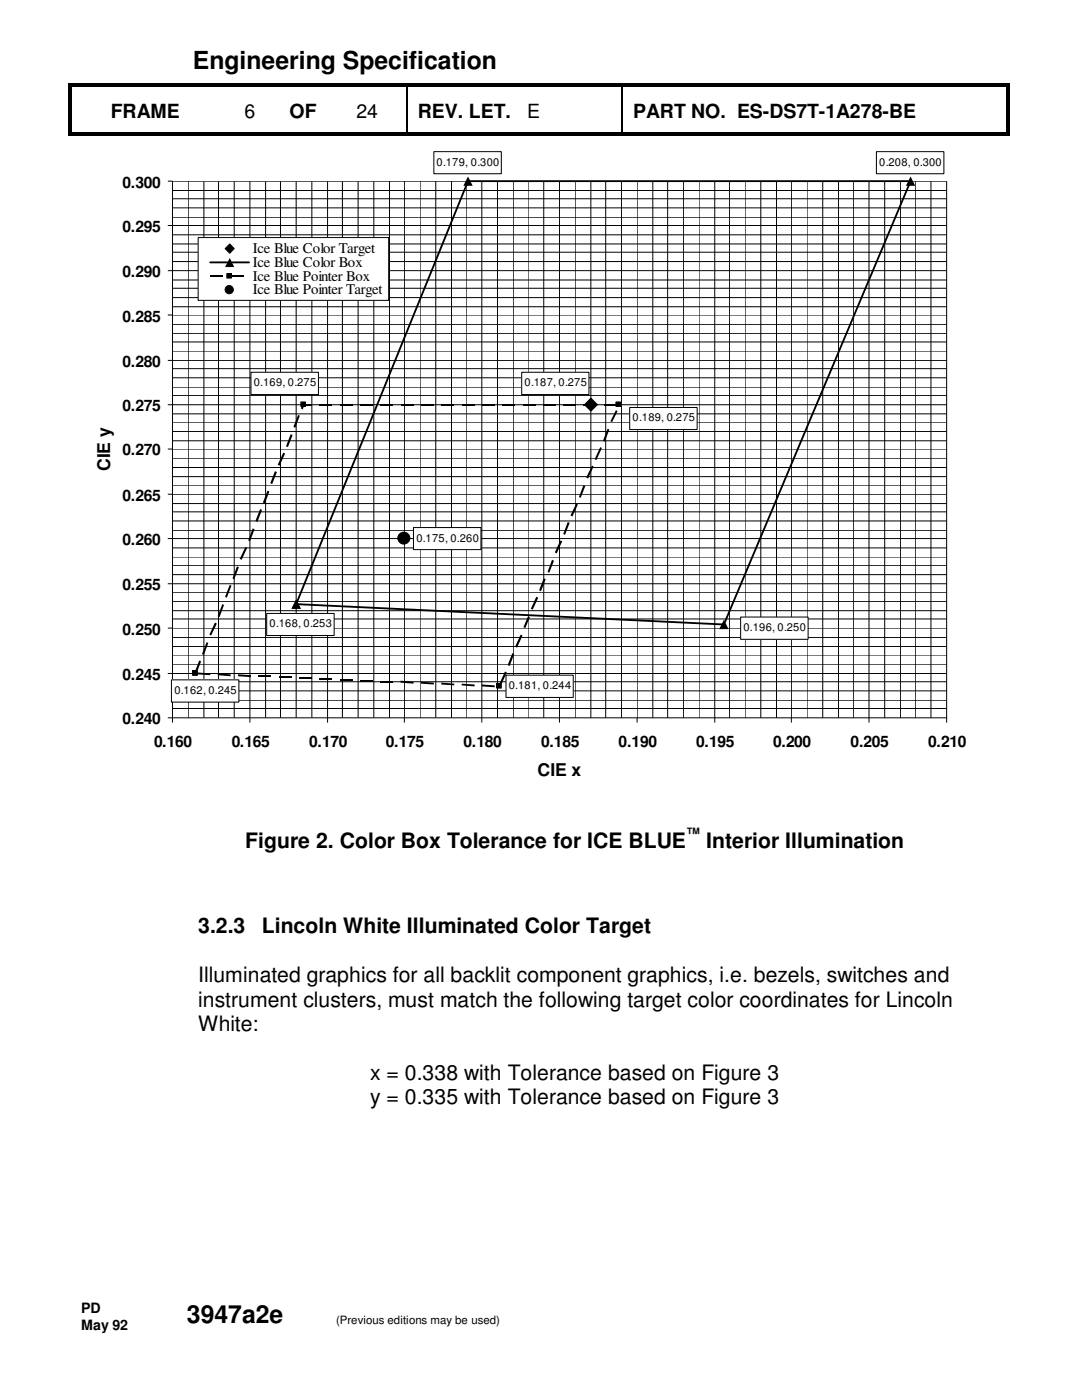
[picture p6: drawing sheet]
<svg xmlns="http://www.w3.org/2000/svg" width="216mm" height="279mm" viewBox="0 0 216 279" stroke-linecap="round" stroke-linejoin="round" font-family="sans-serif">
<g fill="#000">
<path d="M13.5 16.6h.3v.8h-.3zM13.5 16.6h.8v.2h-.8zM14.1 17.1h.2v.3h-.2zM14.3 16.6h.8v.2h-.8zM14.3 17.1h.8v.3h-.8zM44.1 16.6h.8v.2h-.8zM44.1 17.1h.8v.3h-.8zM55.6 16.6h.8v.2h-.8zM55.6 17.1h.8v.3h-.8zM65.3 16.6h.7v.2h-.7zM65.3 17.1h.7v.3h-.7zM81.1 17.4h.3z"/>
<path d="M81.1 16.6h.8v.2h-.8zM81.1 17.1h.8v.3h-.8zM124.1 17.4h.2zM124.1 16.6h.7v.2h-.7zM124.1 17.1h.7v.3h-.7zM200.7 16.6h.8v.2h-.8zM200.7 17.1h.3v.3h-.3zM201.3 16.6h.2v.8h-.2zM13.5 26.4h.3v.7h-.3zM13.5 26.9h.8v.2h-.8zM14.1 26.4h.2v.2h-.2zM43.9 26.4h.7v.2h-.7z"/>
<path d="M43.9 26.9h.7v.2h-.7zM55.4 26.4h.7v.2h-.7zM55.4 26.9h.7v.2h-.7zM65 26.4h.8v.2h-.8zM65 26.9h.8v.2h-.8zM81.1 26.4h.8v.2h-.8zM81.1 26.9h.8v.2h-.8zM124.1 26.4h.7v.2h-.7zM124.1 26.9h.7v.2h-.7zM200.7 26.9h.8v.2h-.8zM200.7 26.4h.3v.2h-.3zM201.3 26.4h.2v.7h-.2z"/>
</g>
<g fill="none" stroke="#000" stroke-width=".25">
<path d="M13.7 17.4v9M14.2 17.4v9M15.1 16.7h29M15.1 17.2h29M44.9 16.7h10.7M44.9 17.2h10.7M56.4 16.7h8.9M56.4 17.2h8.9M66 16.7h15.1M66 17.2h15.1M81.2 17.4v9M81.9 16.7h42.2"/>
<path d="M81.9 17.2h42.2M124.2 17.4v9M124.8 16.7h75.9M124.8 17.2h75.9M200.9 17.4v9M201.4 17.4v9M14.3 27h29.8M14.3 26.5h29.8M44.6 27h11M44.6 26.5h11M56.1 27h9.2M56.1 26.5h9.2"/>
<path d="M65.8 27h15.3M65.8 26.5h15.3M81.9 27h42.2M81.9 26.5h42.2M124.8 27h75.9M124.8 26.5h75.9"/>
</g>
<path d="M15 28.4h188.5v131.2h-188.5z" fill-rule="evenodd" fill="#fff"/>
<g fill="none" stroke="#000" stroke-width=".2">
<path d="M33.5 36.2h155.4v107.9M34.4 39.7h154.5M34.4 38h154.5M34.4 36.2v107.9M37.5 36.2v107.1M40.7 36.2v107.1M43.6 36.2v107.1M46.7 36.2v107.1M49.9 36.2v107.9M53 36.2v107.1M56 36.2v107.1M59.1 36.2v107.1"/>
<path d="M62.2 36.2v107.1M65.4 36.2v107.9M68.3 36.2v107.1M71.5 36.2v107.1M74.6 36.2v107.1M77.7 36.2v107.1M80.7 36.2v107.9M83.8 36.2v107.1M87 36.2v107.1M90.1 36.2v107.1M93 36.2v107.1M96.1 36.2v107.9"/>
<path d="M99.3 36.2v107.1M102.4 36.2v107.1M105.4 36.2v107.1M108.5 36.2v107.1M111.6 36.2v107.9M114.8 36.2v107.1M117.9 36.2v107.1M120.9 36.2v107.1M124 36.2v107.1M127.1 36.2v107.9M130.3 36.2v107.1M133.2 36.2v107.1"/>
<path d="M136.4 36.2v107.1M139.5 36.2v107.1M142.6 36.2v107.9M145.5 36.2v107.1M148.7 36.2v107.1M151.8 36.2v107.1M154.9 36.2v107.1M157.9 36.2v107.9M161 36.2v107.1M164.2 36.2v107.1M167.3 36.2v107.1M170.3 36.2v107.1"/>
<path d="M173.4 36.2v107.9M176.5 36.2v107.1M179.7 36.2v107.1M182.6 36.2v107.1M185.8 36.2v107.1M33.5 54h155.4M33.5 45h155.4M34.4 59.4h154.5M34.4 57.5h154.5M34.4 55.9h154.5M34.4 52.2h154.5M34.4 50.3h154.5"/>
<path d="M34.4 48.7h154.5M34.4 46.9h154.5M34.4 43.3h154.5M34.4 41.5h154.5M33.5 71.9h155.4M33.5 62.9h155.4M34.4 78.9h154.5M34.4 77.3h154.5M34.4 75.4h154.5M34.4 73.6h154.5M34.4 70.1h154.5M34.4 68.2h154.5"/>
<path d="M34.4 66.6h154.5M34.4 64.7h154.5M34.4 61.2h154.5M117.9 79.5l1.3 1.3-1.3 1.2-1.3-1.2zM33.5 98.6h155.4M33.5 89.6h155.4M33.5 80.8h155.4M34.4 96.8h154.5M34.4 95.1h154.5M34.4 93.3h154.5M34.4 91.4h154.5M34.4 88h154.5"/>
<path d="M34.4 86.1h154.5M34.4 84.2h154.5M34.4 82.6h154.5M60 80.2h1v.9h-1zM122.9 80.2h.9v.9h-.9zM33.5 116.5h155.4M33.5 107.5h155.4M34.4 118.2h154.5M34.4 114.7h154.5M34.4 112.8h154.5M34.4 111.2h154.5M34.4 109.3h154.5"/>
<path d="M34.4 105.8h154.5M34.4 104h154.5M34.4 102.2h154.5M34.4 100.5h154.5M33.5 134.4h155.4M33.5 125.3h155.4M34.4 139.7h154.5M34.4 137.9h154.5M34.4 136.1h154.5M34.4 132.5h154.5M34.4 130.7h154.5M34.4 129h154.5"/>
<path d="M34.4 127.2h154.5M34.4 123.5h154.5M34.4 121.9h154.5M34.4 120h154.5M38.4 133.9h1v.8h-1zM99.1 136.4h.9v.9h-.9zM33.5 143.3h155.4M34.4 141.4h154.5"/>
<circle cx="80.6" cy="107.4" r="1.2"/>
</g>
<path d="M93.4 36.2h88.3l-37.3 88.4-85.3-4z" fill="none" stroke="#000" stroke-width=".37"/>
<g fill="#000">
<path d="M93.4 35.2l.9 1.9h-1.8zM181.7 35.2l.9 1.9h-1.8zM54.9 94l.3 .2-.9 2.4-.4-.2zM56.5 90.3l.4 .2-1.1 2.4-.4-.1zM58 86.7l.4 .1-1 2.4-.3-.1zM59.5 82.8l.3 .2-.9 2.4-.4-.2zM60.4 80.6l.3 .2-.3 .9-.4-.2zM116.4 96.8l.4 .2-.9 2.4-.4-.2zM118.1 92.9l.3 .2-1.1 2.4-.3-.2zM119.8 89.2l.3 .2-1.1 2.4-.3-.1zM121.2 85.6l.4 .1-.9 2.4-.4-.1zM122.9 81.9l.3 .1-1.1 2.2-.3-.1z"/>
<path d="M45.8 116.7l.4 .2-.9 2.4-.4-.2zM47.3 113l.4 .2-1 2.4-.3-.2zM49 109.1l.3 .2-1.1 2.4-.4-.2zM50.4 105.5l.4 .1-.9 2.4-.4-.1zM51.9 101.6l.4 .2-.9 2.4-.4-.2zM53.4 97.9l.4 .2-1 2.4-.3-.2zM59.1 119.6l.9 1.9h-1.8zM107 119.1l.4 .2-1.1 2.4-.4-.2zM108.5 115.4l.4 .2-1 2.4-.3-.2zM110.2 111.7l.3 .2-.9 2.4-.3-.2zM111.8 107.9l.4 .1-1.1 2.4-.4-.2zM113.3 104.2l.4 .2-1 2.4-.3-.2z"/>
<path d="M115 100.5l.3 .2-1.1 2.4-.4-.2zM39.8 131.8l.3 .2-.9 2.4-.4-.2zM41.2 128.1l.4 .2-.9 2.4-.4-.2zM42.9 124.2l.4 .3-1.2 2.3-.3-.1zM39.4 134.2l2.6 .2v.3l-2.6-.1zM44.4 120.6l.3 .1-.9 2.4-.4-.1zM43.4 134.4l2.6 .2v.4l-2.6-.3zM47.5 134.6l2.6 .1v.4l-2.6-.1zM79.9 135.8l2.6 .3v.3l-2.6-.2zM84 136.1l2.6 .1v.4l-2.6-.2zM88.1 136.2l2.5 .2v.4l-2.5-.2zM92.1 136.4l2.6 .2v.4l-2.6-.2z"/>
<path d="M96.1 136.6l2.6 .2v.4l-2.6-.2zM100.8 134l.3 .2-1.1 2.4-.3-.2zM102.2 130.3l.4 .2-.9 2.4-.4-.2zM103.9 126.7l.4 .1-1.1 2.4-.4-.2zM105.4 123l.3 .1-.9 2.2-.4-.1zM144.4 123.7l1 1.9h-1.9z"/>
<path d="M117.9 79.5l1.3 1.3-1.3 1.2-1.3-1.2z" fill-rule="evenodd"/>
<path d="M60 80.2h1v.9h-1z" fill-rule="evenodd"/>
<path d="M60.6 80.6h1.6v.3h-1.6z" fill-rule="evenodd"/>
<path d="M122.9 80.2h.9v.9h-.9z" fill-rule="evenodd"/>
<path d="M38.4 133.9h1v.8h-1z" fill-rule="evenodd"/>
<path d="M38.4 133.9h1v.8h-1z" fill-rule="evenodd"/>
<path d="M99.1 136.4h.9v.9h-.9z" fill-rule="evenodd"/>
<circle cx="80.6" cy="107.4" r="1.2"/>
</g>
<g fill="none" stroke="#000" stroke-width=".38">
<path d="M63.7 80.8h2.6M67.8 80.8h2.6M71.8 80.8h2.6M75.9 80.8h2.5M79.9 80.8h2.6M84 80.8h2.6M88.1 80.8h2.5M92.1 80.8h2.6M96.1 80.8h2.6M100.2 80.8h2.6M104.3 80.8h2.5M108.3 80.8h2.6"/>
<path d="M112.4 80.8h2.6M116.4 80.8h2.6M120.5 80.8h2.6M51.6 134.9h2.5M59.6 135.3h2.6M63.7 135.5h2.6M71.8 135.9h2.6M75.9 136h2.5"/>
</g>
<path d="M55.6 135.1h2.6M67.8 135.7h2.6" fill="none" stroke="#000" stroke-width=".34"/>
<path d="M174.9 30.3h13.4v4.4h-13.4z" fill-rule="evenodd" fill="#fff"/>
<path d="M174.9 30.3h13.4v4.4h-13.4z" fill="none" stroke="#000" stroke-width=".2"/>
<path d="M86.6 30.3h13.4v4.4h-13.4z" fill-rule="evenodd" fill="#fff"/>
<path d="M86.6 30.3h13.4v4.4h-13.4z" fill="none" stroke="#000" stroke-width=".2"/>
<path d="M101 134.7h13.4v4.5h-13.4z" fill-rule="evenodd" fill="#fff"/>
<path d="M101 134.7h13.4v4.5h-13.4z" fill="none" stroke="#000" stroke-width=".2"/>
<path d="M82.5 105.3h13.5v4.4h-13.5z" fill-rule="evenodd" fill="#fff"/>
<path d="M82.5 105.3h13.5v4.4h-13.5z" fill="none" stroke="#000" stroke-width=".2"/>
<path d="M104.1 74.3h13.4v4.4h-13.4z" fill-rule="evenodd" fill="#fff"/>
<path d="M104.1 74.3h13.4v4.4h-13.4z" fill="none" stroke="#000" stroke-width=".2"/>
<path d="M147.8 123.1h13.4v4.5h-13.4z" fill-rule="evenodd" fill="#fff"/>
<path d="M147.8 123.1h13.4v4.5h-13.4z" fill="none" stroke="#000" stroke-width=".2"/>
<path d="M53.2 122.4h13.5v4.4h-13.5z" fill-rule="evenodd" fill="#fff"/>
<path d="M53.2 122.4h13.5v4.4h-13.5z" fill="none" stroke="#000" stroke-width=".2"/>
<path d="M125.6 81.3h13.5v4.4h-13.5z" fill-rule="evenodd" fill="#fff"/>
<path d="M125.6 81.3h13.5v4.4h-13.5z" fill="none" stroke="#000" stroke-width=".2"/>
<path d="M50.1 74.3h13.4v4.4h-13.4z" fill-rule="evenodd" fill="#fff"/>
<path d="M50.1 74.3h13.4v4.4h-13.4z" fill="none" stroke="#000" stroke-width=".2"/>
<path d="M34.2 135.7h13.5v4.4h-13.5z" fill-rule="evenodd" fill="#fff"/>
<path d="M34.2 135.7h13.5v4.4h-13.5z" fill="none" stroke="#000" stroke-width=".2"/>
<path d="M39.5 47.4h38.1v12.5h-38.1z" fill-rule="evenodd" fill="#fff"/>
<g fill="none" stroke="#000" stroke-width=".2">
<path d="M39.5 47.4h38.1v12.5h-38.1zM45.3 54.6h.9v.9h-.9zM45.8 48.7l.9 .9-.9 .9-.9-.9z"/>
<circle cx="45.7" cy="57.8" r=".82"/>
</g>
<g fill="#000">
<path d="M45.8 51.5l.9 1.8h-1.8z"/>
<path d="M45.3 54.6h.9v.9h-.9z" fill-rule="evenodd"/>
<path d="M45.8 48.7l.9 .9-.9 .9-.9-.9z" fill-rule="evenodd"/>
<circle cx="45.7" cy="57.8" r=".82"/>
</g>
<path d="M42 52.4h7.7" fill="none" stroke="#000" stroke-width=".37"/>
<path d="M42 55.1h2.5M46 55.1h2.6" fill="none" stroke="#000" stroke-width=".38"/>
<g font-size="5">
<text x="38.5" y="13.8">Engineering Specification</text>
<text x="37.3" y="264.1">3947a2e</text>
</g>
<g font-size="4.2">
<text x="48.9" y="169.2">Figure 2. Color Box Tolerance for ICE BLUE</text>
<text x="140.9" y="169.2">Interior Illumination</text>
<text x="39.5" y="186.3">3.2.3</text>
<text x="52.2" y="186.3">Lincoln White Illuminated Color Target</text>
<text x="39.5" y="196">Illuminated graphics for all backlit component graphics, i.e. bezels, switches and</text>
<text x="39.5" y="200.9">instrument clusters, must match the following target color coordinates for Lincoln</text>
<text x="39.5" y="205.7">White:</text>
<text x="73.9" y="215.5">x = 0.338 with Tolerance based on Figure 3</text>
<text x="73.9" y="220.3">y = 0.335 with Tolerance based on Figure 3</text>
</g>
<g font-size="3.9">
<text x="22.1" y="23.5">FRAME</text>
<text x="48.8" y="23.5">6</text>
<text x="57.8" y="23.5">OF</text>
<text x="71.1" y="23.5">24</text>
<text x="83.4" y="23.5">REV. LET.</text>
<text x="105.2" y="23.5">E</text>
<text x="126.3" y="23.5">PART NO. ES-DS7T-1A278-BE</text>
</g>
<g font-size="3.5">
<text x="22" y="94.1" transform="rotate(-90 22 94.1)">CIE y</text>
<text x="107.2" y="154.8">CIE x</text>
</g>
<g font-size="3.1">
<text x="24.5" y="37.4">0.300</text>
<text x="24.5" y="46.3">0.295</text>
<text x="24.5" y="55.3">0.290</text>
<text x="24.5" y="64.2">0.285</text>
<text x="24.5" y="73.2">0.280</text>
<text x="24.5" y="82">0.275</text>
<text x="24.5" y="90.9">0.270</text>
<text x="24.5" y="99.9">0.265</text>
<text x="24.5" y="108.8">0.260</text>
<text x="24.5" y="117.8">0.255</text>
<text x="24.5" y="126.7">0.250</text>
<text x="24.5" y="135.7">0.245</text>
<text x="24.5" y="144.5">0.240</text>
<text x="30.7" y="149.1">0.160</text>
<text x="46.2" y="149.1">0.165</text>
<text x="61.7" y="149.1">0.170</text>
<text x="77" y="149.1">0.175</text>
<text x="92.5" y="149.1">0.180</text>
<text x="108" y="149.1">0.185</text>
<text x="123.4" y="149.1">0.190</text>
<text x="138.9" y="149.1">0.195</text>
<text x="154.3" y="149.1">0.200</text>
<text x="169.7" y="149.1">0.205</text>
<text x="185.2" y="149.1">0.210</text>
</g>
<g font-size="2.9">
<text x="50.5" y="50.5">Ice Blue Color Target</text>
<text x="50.5" y="53.2">Ice Blue Color Box</text>
<text x="50.5" y="56">Ice Blue Pointer Box</text>
<text x="50.5" y="58.8">Ice Blue Pointer Target</text>
</g>
<g font-size="2.8">
<text x="136.9" y="167.3">™</text>
<text x="16.2" y="262.1">PD</text>
<text x="16.2" y="265.4">May 92</text>
</g>
<text font-size="2.3" x="67.1" y="264.3">(Previous editions may be used)</text>
<g font-size="2.2">
<text x="87.1" y="33.1">0.179, 0.300</text>
<text x="175.4" y="33.1">0.208, 0.300</text>
<text x="50.6" y="77.1">0.169, 0.275</text>
<text x="104.6" y="77.1">0.187, 0.275</text>
<text x="126.2" y="84.1">0.189, 0.275</text>
<text x="83.1" y="108.1">0.175, 0.260</text>
<text x="53.8" y="125.2">0.168, 0.253</text>
<text x="148.3" y="125.9">0.196, 0.250</text>
<text x="101.5" y="137.5">0.181, 0.244</text>
<text x="34.8" y="138.5">0.162, 0.245</text>
</g>
</svg>
